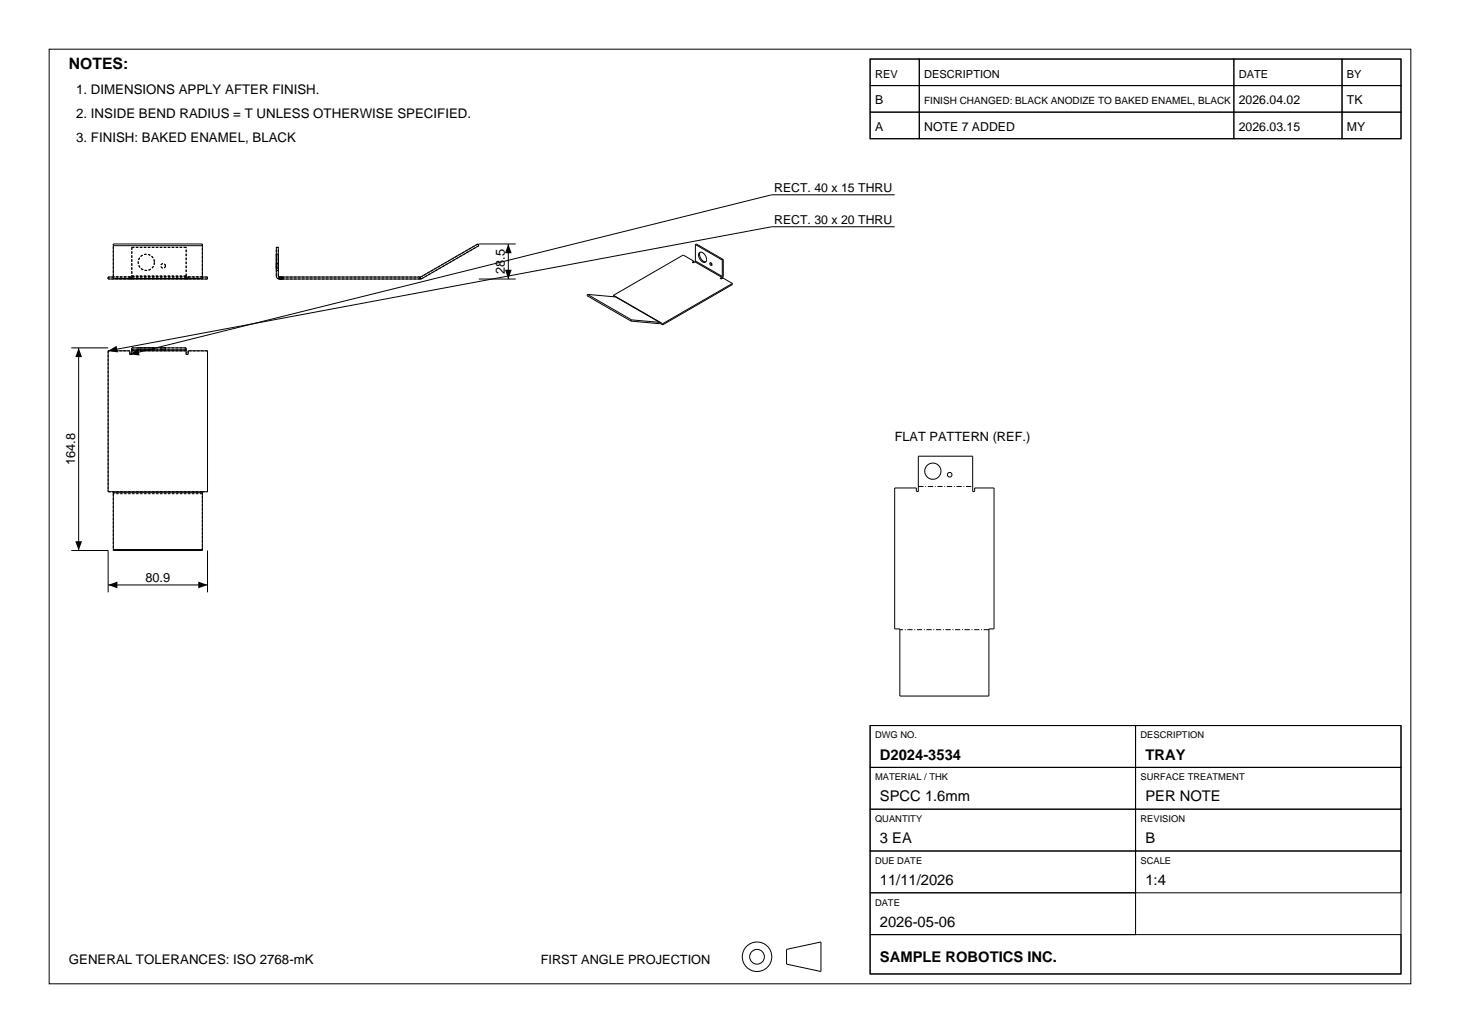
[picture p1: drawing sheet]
<svg xmlns="http://www.w3.org/2000/svg" width="297mm" height="210mm" viewBox="0 0 297 210" stroke-linecap="round" stroke-linejoin="round" font-family="sans-serif">
<g fill="none" stroke="#000" stroke-width=".2">
<path d="M10 10h277v190h-277zM177 12h10v5.4h-10zM177 17.4h10v5.4h-10zM177 12h108v16.2h-108zM187 12h64v5.4h-64zM187 17.4h64v5.4h-64zM251 12h22v5.4h-22zM251 17.4h22v5.4h-22zM273 12h12v5.4h-12zM273 17.4h12v5.4h-12zM177 22.8h10v5.4h-10zM182 39.6h-25l-130.6 32.4"/>
<path d="M187 22.8h64v5.4h-64zM251 22.8h22v5.4h-22zM273 22.8h12v5.4h-12zM23 56.6v.1M23 56.3h-1v.4h20.2v-.4h-1M23 56.6v-7h18.2v7M23 56.6h18.2M23 49.9h18.2M41.2 56.6v.1M56.8 56.3l-.2-.2v-5.8h-.4v5.8a.6 .6 0 0 0 .6 .6M56.8 56.7h28.7M56.8 56.3h28.7"/>
<path d="M56.8 56.3v.4M85.5 56.3l11.7-6.7 .2 .3-11.5 6.7-.4 .1M85.5 56.3v.4M97.4 56.7h7.5M97.4 49.6h7.5M103.4 49.6v7.1M119.5 59.9l-.1 .2 9 5.2M119.5 59.9l5.7 .5M119.5 59.9l9 5.1M141.2 53.1l-2.2-1.3-14.2 8.2M141.2 53.1v.2l-.2 .1M141.2 53.1l-.4 .2 .2 .1"/>
<path d="M141.4 53.2l5.4 3.2M141.4 53.2l-.4 .2M141.5 53.1l-.1 .1M141.5 49.7v3.4M141.5 49.7l.2-.1 5.4 3.2M141.5 53.1l5.4 3.1M141.5 49.7l5.4 3.2M142.2 51.4a.78 .78 0 0 1 1.2 .5 .89 .89 0 0 1 0 1.4 1.46 1.46 0 0 1-1.2-1.9zM142.5 51.3a1.45 1.45 0 0 0 1.1 1.9M144.5 53.4a.33 .33 0 0 1 .3 .2 .33 .33 0 0 1-.1 .4l-.2-.2zM144.6 53.4l.2 .5M146.8 56.4l-.3 .2 .2 .1 .3-.2 2 1.1"/>
<path d="M146.9 56.2l-.1 .2M146.9 52.9v3.3M147.1 52.8v3.3l-.3 .5M147.1 52.8l-.2 .1M149 57.6v.3l-14.2 8.1M149 57.6l-14.2 8.2M182 46.1h-25l-135 25.2M14.5 70.7h7.5M16 70.7v41.2M22 71.3v28.7h20.2v-28.7h-3.9v.7h-.4v-.7M22 71.3h4.4v.7M26.8 71.1v.2"/>
<path d="M26.8 71.3h11.1M26.8 71.3v.7h-.4M26.8 71.1v-.4h11.1v.4M26.8 71.1h11.1M37.9 71.1v.2M124.8 60l.1 .3M124.8 60l10 5.8M125.2 60.4l9 5.1M125.3 60.3l-.1 .1M128.4 65.3l5.9 .4M128.5 65l-.1 .3M128.5 65l5.7 .5"/>
<path d="M134.2 65.5l.1 .2M134.3 65.7l.5 .3M134.8 65.8v.2M23 100v.2M41.2 100v.2M186.8 92.7h11.1v7.2h.4v-.7h3.9v28.7h-1v13.6h-18.1v-13.6h-1.1v-28.7h4.4v.7h.4zM14.5 111.9h7.5v8.5M22 118.9h20.2M23 100.2v11.7h18.2v-11.7M23 100.2h18.2M23 111.7h18.2M42.2 111.9v8.5"/>
<path d="M177 147.5h54v8.5h-54zM177 156h54v8.5h-54zM177 147.5h108v50.5h-108zM231 147.5h54v8.5h-54zM231 156h54v8.5h-54zM177 164.5h54v8.5h-54zM177 173h54v8.5h-54zM231 164.5h54v8.5h-54zM231 173h54v8.5h-54zM160 193l7-1.5v6l-7-1.5zM177 181.5h54v8.5h-54zM177 190h108v8h-108z"/>
<circle cx="189.8" cy="95.8" r="1.65"/>
<circle cx="193.2" cy="96.5" r=".47"/>
<circle cx="154" cy="194.5" r="3"/>
<circle cx="154" cy="194.5" r="1.5"/>
</g>
<g fill="none" stroke="#000" stroke-width=".2" stroke-dasharray=".5 .3" stroke-linecap="butt">
<path d="M22 56.7v-.4M23 56.3v.4M23 56.3v-6.7M26.4 56.7h-4.4M26.4 56.3h-4.4M26.4 56.7v-.4M26.8 56.7h-.4M26.8 56.3h-.4M26.8 56.7v-.4M26.8 56.1v.2M26.8 50.3v5.8M26.8 56.7v-.6"/>
<path d="M26.8 56.1h11.1M31.4 53.3a1.65 1.65 0 0 1-2.3 1.5 1.65 1.65 0 0 1-.4-2.7 1.65 1.65 0 0 1 2.7 .8v.4M33.7 54a.47 .47 0 0 1-.7 .5 .47 .47 0 0 1-.2-.8 .47 .47 0 0 1 .8 .1l.1 .2M37.9 56.7h-11.1M37.9 56.3h-11.1M37.9 56.7v-.6M37.9 56.1v-5.8M37.9 56.1v.2M37.9 56.7v-.4M37.9 50.3h-11.1M38.3 56.7v-.4M38.3 56.7h-.4"/>
<path d="M38.3 56.3h-.4M41.2 56.3v.4M41.2 56.3h-18.2M41.2 49.6v6.7M42.2 56.7v-.4M42.2 56.7h-3.9M42.2 56.3h-3.9M56.2 56.1v-5.8M56.2 50.3h.4M56.2 53.3v1.7M56.2 55v-3.3M56.2 51.7v1.6"/>
<path d="M56.2 54v.5M56.2 54.5v-.9M56.2 53.6v.4M56.6 56.1v-5.8M56.6 56.1l.2 .2M56.6 53.3v1.7M56.6 55v-3.3M56.6 51.7v1.6M56.6 54v.5M56.6 54.5v-.9M56.6 53.6v.4M56.6 51.7h-.4"/>
<path d="M56.6 55h-.4M56.6 53.6h-.4M56.6 54.5h-.4M56.8 56.7v-.4M56.8 56.7h.7M56.8 56.3h.7M56.8 56.7a.6 .6 0 0 1-.6-.6M57.5 56.7h-.7M57.5 56.3h-.7M57.5 56.7v-.4M85.5 56.7v-.4M85.5 56.7h-28.7"/>
<path d="M85.5 56.3h-28.7M85.5 56.3v.4M85.5 56.7l.4-.1M85.7 56.3h-.2M97.2 49.6l-11.5 6.7M97.4 49.9l-11.5 6.7M97.4 49.9l-.2-.3M22 71.3v28.7M26.4 71.3h-4.4M26.4 72v-.7M26.8 72h-.4M26.8 71.3v.7"/>
<path d="M26.8 71.3v-.6M26.8 70.7h11.1M26.8 71.1h11.1M28.1 70.7h3.3M28.1 71.1h3.3M28.1 71.1v-.4M31.4 70.7h-3.3M31.4 71.1h-3.3M31.4 70.7v.4M32.7 70.7h1M32.7 71.1h1M32.7 71.1v-.4"/>
<path d="M33.7 70.7h-1M33.7 71.1h-1M33.7 70.7v.4M37.9 71.3h-11.1M37.9 72v-.7M37.9 71.3v-.6M38.3 72h-.4M38.3 71.3v.7M42.2 71.3h-3.9M22 100h1M23 100v.4M41.2 100h1"/>
<path d="M41.2 100h-18.2M41.2 100v.4M42.2 100v-28.7M23 100.4v11.5M41.2 111.9v-11.5M41.2 100.4h-18.2"/>
</g>
<path d="M102.7 54.8h1.4l-.7 1.9zM103.4 49.6l.7 1.9h-1.4zM16 70.7l.7 1.9h-1.4zM22 71.3l1.7-1 .3 1.3zM26.4 72l1.7-1.1 .3 1.4zM15.3 110h1.4l-.7 1.9zM22 118.9l1.9-.7v1.4zM40.3 118.2l1.9 .7-1.9 .7z" fill="#000"/>
<path d="M186.8 98.9h11.1M201.2 128h-18.1" fill="none" stroke="#000" stroke-width=".2" stroke-dasharray="1.1 .4 .2 .4" stroke-linecap="butt"/>
<text font-size="3.2" x="14" y="14">NOTES:</text>
<g font-size="3">
<text x="179" y="154.4">D2024-3534</text>
<text x="233" y="154.4">TRAY</text>
<text x="179" y="162.9">SPCC 1.6mm</text>
<text x="233" y="162.9">PER NOTE</text>
<text x="179" y="171.4">3 EA</text>
<text x="233" y="171.4">B</text>
<text x="179" y="179.9">11/11/2026</text>
<text x="233" y="179.9">1:4</text>
<text x="179" y="188.4">2026-05-06</text>
<text x="179" y="195.5">SAMPLE ROBOTICS INC.</text>
</g>
<g font-size="2.7">
<text x="15.5" y="19.2">1. DIMENSIONS APPLY AFTER FINISH.</text>
<text x="15.5" y="24">2. INSIDE BEND RADIUS = T UNLESS OTHERWISE SPECIFIED.</text>
<text x="15.5" y="28.8">3. FINISH: BAKED ENAMEL, BLACK</text>
<text x="14" y="196">GENERAL TOLERANCES: ISO 2768-mK</text>
</g>
<g font-size="2.6">
<text x="102.7" y="55.7" transform="rotate(-90 102.7 55.7)">28.5</text>
<text x="182" y="89.7">FLAT PATTERN (REF.)</text>
<text x="15.3" y="94.6" transform="rotate(-90 15.3 94.6)">164.8</text>
<text x="29.6" y="118.2">80.9</text>
<text x="110" y="196">FIRST ANGLE PROJECTION</text>
</g>
<g font-size="2.5">
<text x="178" y="21.2">B</text>
<text x="252" y="21.2">2026.04.02</text>
<text x="274" y="21.2">TK</text>
<text x="178" y="26.6">A</text>
<text x="188" y="26.6">NOTE 7 ADDED</text>
<text x="252" y="26.6">2026.03.15</text>
<text x="274" y="26.6">MY</text>
<text x="157.5" y="39">RECT. 40 x 15 THRU</text>
<text x="157.5" y="45.5">RECT. 30 x 20 THRU</text>
</g>
<g font-size="2.3">
<text x="178" y="15.8">REV</text>
<text x="188" y="15.8">DESCRIPTION</text>
<text x="252" y="15.8">DATE</text>
<text x="274" y="15.8">BY</text>
</g>
<text font-size="2" x="188" y="21.2">FINISH CHANGED: BLACK ANODIZE TO BAKED ENAMEL, BLACK</text>
<g font-size="1.9">
<text x="178" y="150.1">DWG NO.</text>
<text x="232" y="150.1">DESCRIPTION</text>
<text x="178" y="158.6">MATERIAL / THK</text>
<text x="232" y="158.6">SURFACE TREATMENT</text>
<text x="178" y="167.1">QUANTITY</text>
<text x="232" y="167.1">REVISION</text>
<text x="178" y="175.6">DUE DATE</text>
<text x="232" y="175.6">SCALE</text>
<text x="178" y="184.1">DATE</text>
</g>
</svg>
